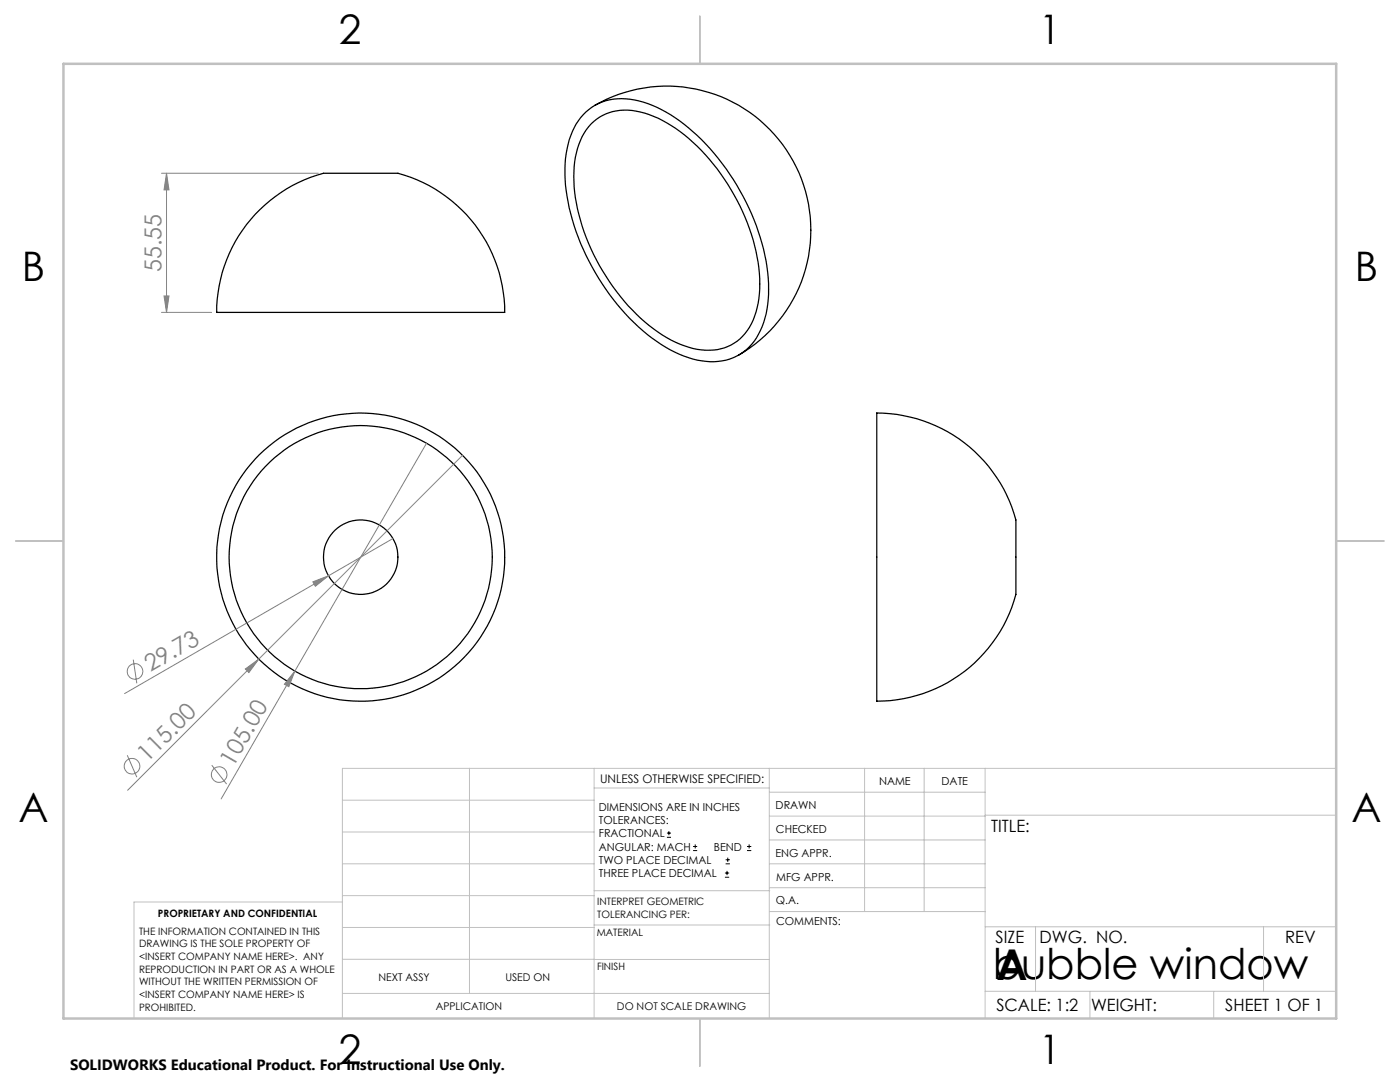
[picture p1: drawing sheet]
<svg xmlns="http://www.w3.org/2000/svg" width="279mm" height="216mm" viewBox="0 0 279 216" stroke-linecap="round" stroke-linejoin="round" font-family="sans-serif">
<g fill="none" stroke="#000" stroke-width=".25">
<path d="M116.4 22.9a10.7 10.7 0 0 1 11-2.8 27.9 27.9 0 0 1 12.7 7.8 46.6 46.6 0 0 1 13.2 27.6 18.6 18.6 0 0 1-2.8 12.6 10.6 10.6 0 0 1-11.3 3.8 29 29 0 0 1-14.4-9.3 46.6 46.6 0 0 1-11.9-25.7 19.7 19.7 0 0 1 2.5-12.8zM117.9 24.8a9.9 9.9 0 0 1 9.9-2.4 26.8 26.8 0 0 1 13 8.5 41.7 41.7 0 0 1 10.8 24.7 15.5 15.5 0 0 1-3.4 11.5 10.2 10.2 0 0 1-10.8 2.2 28.4 28.4 0 0 1-12.8-9.2 41.1 41.1 0 0 1-10.1-23.8 15.5 15.5 0 0 1 3.4-11.5zM118.7 21a28.8 28.8 0 0 1 39.3 10.6 28.8 28.8 0 0 1-10.5 39.2M51.9 41.8a27.4 27.4 0 0 1 12.9-7.2h14.4a28.5 28.5 0 0 1 21.5 27.7h-57.4a28.4 28.4 0 0 1 8.6-20.5zM175 82.4a28.5 28.5 0 0 1 27.7 21.7v14.2a28.3 28.3 0 0 1-27.7 21.5z"/>
<circle cx="72" cy="111.2" r="28.7"/>
<circle cx="72" cy="111.2" r="7.4"/>
<circle cx="72" cy="111.2" r="26.3"/>
</g>
<g fill="none" stroke="#808080" stroke-width=".2">
<path d="M32.2 34.6h31.3M33.2 34.6l.5 3.3h-1zM33.2 34.6v27.7M32.7 59.1h1l-.5 3.2zM32.2 62.3h10M85.1 88.4l-26.3 45.5M92.3 90.8l-66.8 66.9M62.4 116.1l3.1-1.2-2.6 2.1zM65.5 114.9l-40.6 23.5M78.4 107.5l-12.9 7.4M26.6 131.6l.7 4.7M49 133.5l2.6-2-1.9 2.7z"/>
<path d="M58.8 133.9l-1.2 3.1-.8-.5zM58.8 133.9l-14.7 25.5M25.4 150.7l1.9 4.4M42.3 152.7l2.9 3.8"/>
<circle cx="26.9" cy="134" r="1.55"/>
<circle cx="26.3" cy="152.9" r="1.55"/>
<circle cx="43.7" cy="154.6" r="1.55"/>
</g>
<g fill="none" stroke="#000" stroke-width=".2">
<path d="M133.1 167.1h.8M133.1 166.2h.8M133.5 165.8v.9M138.3 169.7h.8M138.3 168.9h.8M138.7 168.5v.8M144.7 175h.8M144.7 174.2h.8M144.8 172.4h.9M144.8 171.6h.9M145.1 173.8v.8M145.2 171.1v.9"/>
<path d="M149.1 169.7h.8M149.1 168.9h.8M149.5 168.5v.8"/>
</g>
<g fill="none" stroke="#c0c0c0" stroke-width=".2">
<path d="M68.3 159.7h50.3M93.7 153.3v44.9M118.6 153.3v49.9M118.6 157.2h34.9M153.5 153.3v49.9M153.5 158.1h43.1M172.5 153.3v28.6M184.4 153.3v28.6M196.6 153.3v49.9M266.7 153.3h-198.4v49.9M68.3 178.7h50.3M68.3 172.4h50.3"/>
<path d="M68.3 166h50.3M68.3 180h-41.6v23.2M118.6 177.7h35M153.5 167.6h43.1M153.5 162.8h43.1M153.5 172.4h43.1M153.5 177.1h43.1M196.6 162.7h70.1M68.3 198.2h85.2M68.3 191.4l85.2 .1M68.3 185.1h50.3M118.6 184.6h35"/>
<path d="M153.6 181.9h43M196.6 197.8h70.1M196.6 184.9h70.1M206.7 184.9v12.9M217.5 197.8v5.4M242.2 197.8v5.4M252.2 184.9v12.9"/>
</g>
<path d="M139.7 3.2v9.5M3.1 107.9h9.6M266.7 107.9h9.5M139.7 203.2v9.6" fill="none" stroke="#c0c0c0" stroke-width=".25"/>
<path d="M12.7 12.7h254v190.5h-254z" fill="none" stroke="#c0c0c0" stroke-width=".5"/>
<g fill="#808080">
<path d="M62.4 116.1l3.1-1.2-2.6 2.1z"/>
<path d="M49 133.5l2.6-2-1.9 2.7z"/>
<path d="M58.8 133.9l-1.2 3.1-.8-.5z"/>
<path d="M32.7 59.1h1l-.5 3.2zM33.2 34.6l.5 3.3h-1z"/>
</g>
<g font-size="8.5">
<text x="198.1" y="195.4">bubble window</text>
<text x="198.9" y="195.5">A</text>
</g>
<g font-size="8.1">
<text x="67.6" y="8.9">2</text>
<text x="207.3" y="8.9">1</text>
<text x="4.4" y="56.2">B</text>
<text x="270.4" y="56.2">B</text>
<text x="3.7" y="164.1">A</text>
<text x="269.7" y="164.1">A</text>
<text x="67.6" y="212.4">2</text>
<text x="207.3" y="212.4">1</text>
</g>
<g font-size="4.7" fill="#808080">
<text x="32.2" y="54.3" transform="rotate(-90 32.2 54.3)">55.55</text>
<text x="30" y="134.2" transform="rotate(-30 30 134.2)">29.73</text>
<text x="29.4" y="152.3" transform="rotate(-45 29.4 152.3)">115.00</text>
<text x="46.5" y="153.2" transform="rotate(-60 46.5 153.2)">105.00</text>
</g>
<g font-size="3.4">
<text x="197.8" y="166">TITLE:</text>
<text x="198.7" y="188.1">SIZE</text>
<text x="207.5" y="188.1">DWG. NO.</text>
<text x="256.5" y="188.2">REV</text>
<text x="198.8" y="201.7">SCALE: 1:2</text>
<text x="217.7" y="201.8">WEIGHT:</text>
<text x="244.5" y="201.7">SHEET 1 OF 1</text>
</g>
<text font-size="3" x="14" y="213.5">SOLIDWORKS Educational Product. For Instructional Use Only.</text>
<text font-size="2.4" x="119.8" y="156.2">UNLESS OTHERWISE SPECIFIED:</text>
<g font-size="2.2">
<text x="119.5" y="161.8">DIMENSIONS ARE IN INCHES</text>
<text x="154.8" y="161.4">DRAWN</text>
<text x="175.4" y="156.6">NAME</text>
<text x="187.9" y="156.7">DATE</text>
<text x="119.5" y="164.4">TOLERANCES:</text>
<text x="119.5" y="167.1">FRACTIONAL</text>
<text x="154.9" y="166.3">CHECKED</text>
<text x="119.5" y="169.7">ANGULAR: MACH</text>
<text x="119.5" y="172.4">TWO PLACE DECIMAL</text>
<text x="142.5" y="169.7">BEND</text>
<text x="154.8" y="170.9">ENG APPR.</text>
<text x="119.5" y="175">THREE PLACE DECIMAL</text>
<text x="154.9" y="175.7">MFG APPR.</text>
<text x="154.9" y="180.4">Q.A.</text>
<text x="154.9" y="184.6">COMMENTS:</text>
</g>
<g font-size="2.1">
<text x="75.5" y="195.7">NEXT ASSY</text>
<text x="100.9" y="195.7">USED ON</text>
<text x="86.9" y="201.5">APPLICATION</text>
<text x="123.1" y="201.6">DO NOT SCALE DRAWING</text>
</g>
<g font-size="2">
<text x="31.5" y="182.9">PROPRIETARY AND CONFIDENTIAL</text>
<text x="119.2" y="180.6">INTERPRET GEOMETRIC</text>
<text x="119.2" y="183.1">TOLERANCING PER:</text>
<text x="27.8" y="186.5">THE INFORMATION CONTAINED IN THIS</text>
<text x="27.8" y="189">DRAWING IS THE SOLE PROPERTY OF</text>
<text x="27.8" y="191.6">&lt;INSERT COMPANY NAME HERE&gt;. ANY</text>
<text x="119.1" y="186.7">MATERIAL</text>
<text x="27.8" y="194.1">REPRODUCTION IN PART OR AS A WHOLE</text>
<text x="27.8" y="196.6">WITHOUT THE WRITTEN PERMISSION OF</text>
<text x="119.1" y="193.5">FINISH</text>
<text x="27.8" y="199.1">&lt;INSERT COMPANY NAME HERE&gt; IS</text>
<text x="27.8" y="201.7">PROHIBITED.</text>
</g>
</svg>
